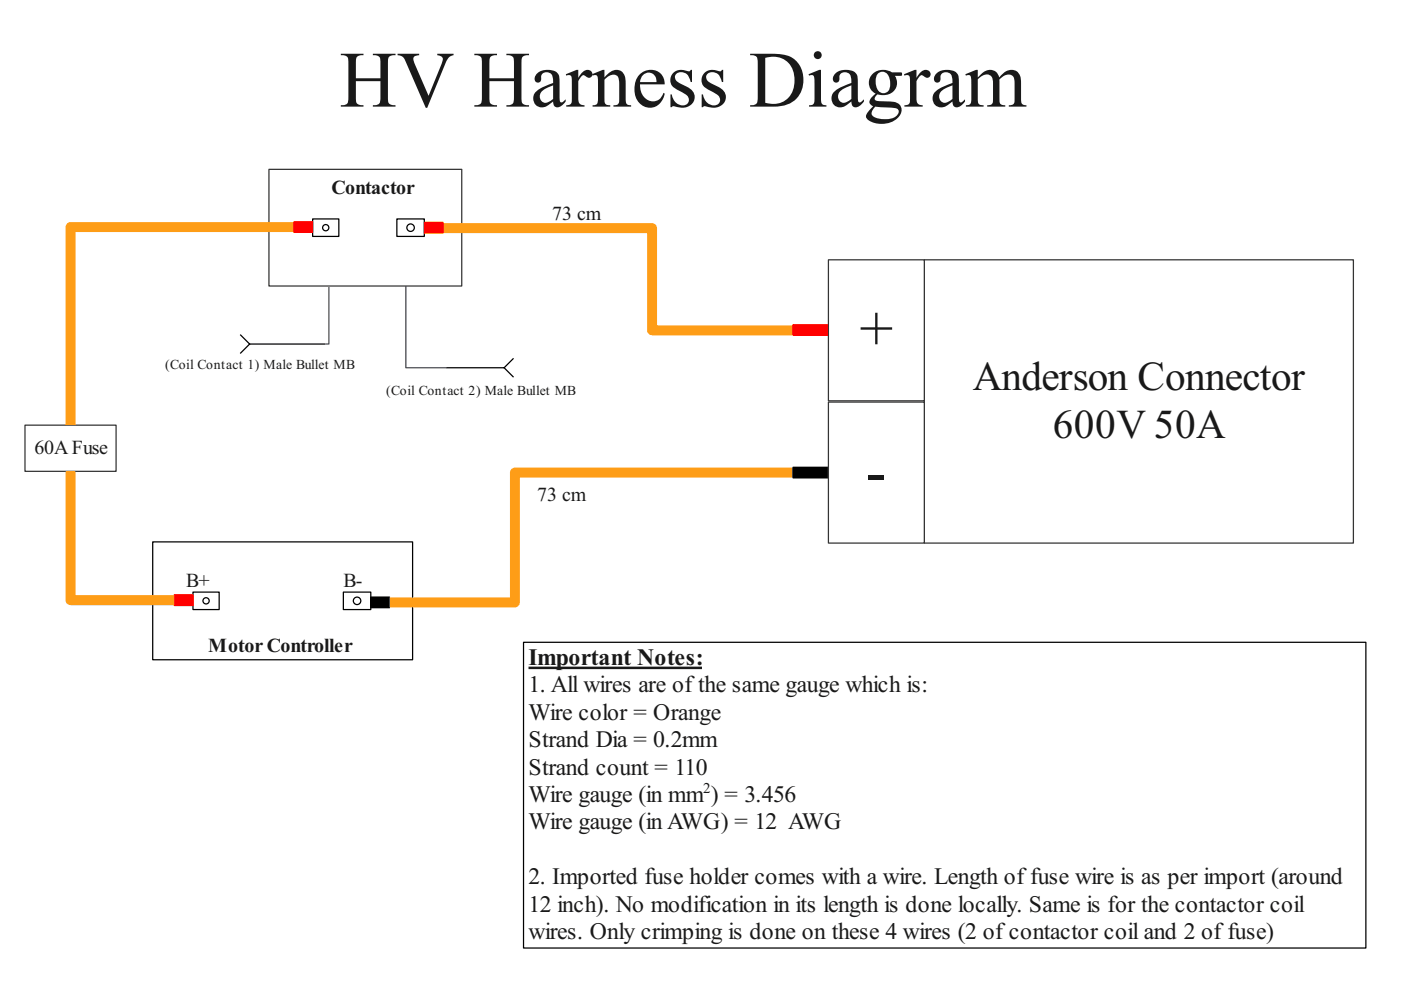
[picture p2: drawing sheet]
<svg xmlns="http://www.w3.org/2000/svg" width="297mm" height="210mm" viewBox="0 0 297 210" stroke-linecap="round" stroke-linejoin="round" font-family="sans-serif">
<path d="M32.4 114.9h55.1v25h-55.1z" fill="none" stroke="#000" stroke-width=".26"/>
<path d="M40.9 125.5h5.6v3.7h-5.6z" fill="#fff"/>
<path d="M40.9 125.5h5.6v3.7h-5.6z" fill="none" stroke="#000" stroke-width=".26"/>
<circle cx="43.7" cy="127.4" r=".66" fill="#fff"/>
<circle cx="43.7" cy="127.4" r=".66" fill="none" stroke="#000" stroke-width=".26"/>
<path d="M36.9 126.1h4v2.3h-4z" fill="#f00"/>
<path d="M36.9 126.1h4v2.3h-4z" fill="none" stroke="#f00" stroke-width=".26"/>
<path d="M72.8 125.5h5.8v3.7h-5.8z" fill="#fff"/>
<path d="M72.8 125.5h5.8v3.7h-5.8z" fill="none" stroke="#000" stroke-width=".26"/>
<circle cx="75.7" cy="127.4" r=".79" fill="#fff"/>
<g fill="none" stroke="#000" stroke-width=".26">
<path d="M78.6 126.6h4v2.2h-4z"/>
<circle cx="75.7" cy="127.4" r=".79"/>
</g>
<path d="M78.6 126.6h4v2.2h-4z" fill="#000"/>
<path d="M5.3 90.1h19.3v9.8h-19.3z" fill="#fff"/>
<path d="M5.3 90.1h19.3v9.8h-19.3z" fill="none" stroke="#323232" stroke-width=".26"/>
<path d="M57 35.9h40.9v24.7h-40.9z" fill="#fff"/>
<path d="M57 35.9h40.9v24.7h-40.9z" fill="none" stroke="#323232" stroke-width=".26"/>
<path d="M66.3 48.1h-51.3v42M90 48.4h48.3v21.6h37.3M15 99.9v27.4h21.9" fill="none" stroke="#fe9d17" stroke-width="2.1" stroke-linecap="butt"/>
<path d="M66.3 46.4h5.5v3.7h-5.5z" fill="#fff"/>
<path d="M66.3 46.4h5.5v3.7h-5.5z" fill="none" stroke="#000" stroke-width=".26"/>
<circle cx="69.1" cy="48.3" r=".66" fill="#fff"/>
<circle cx="69.1" cy="48.3" r=".66" fill="none" stroke="#000" stroke-width=".26"/>
<path d="M62.3 47h4v2.3h-4z" fill="#f00"/>
<path d="M62.3 47h4v2.3h-4z" fill="none" stroke="#f00" stroke-width=".26"/>
<path d="M175.6 100.2h-66.4v27.5h-26.6" fill="none" stroke="#fe9d17" stroke-width="2.1" stroke-linecap="butt"/>
<path d="M84.1 46.4h5.9v3.7h-5.9z" fill="#fff"/>
<path d="M84.1 46.4h5.9v3.7h-5.9z" fill="none" stroke="#000" stroke-width=".26"/>
<circle cx="87.1" cy="48.3" r=".79" fill="#fff"/>
<circle cx="87.1" cy="48.3" r=".79" fill="none" stroke="#000" stroke-width=".26"/>
<path d="M90 47.1h3.9v2.3h-3.9z" fill="#f00"/>
<path d="M90 47.1h3.9v2.3h-3.9z" fill="none" stroke="#f00" stroke-width=".26"/>
<path d="M50.9 70.9l2 2-2 2M52.9 72.9h16M94.6 78h12.3M108.9 76l-2 2 2 2M111 136.2h178.6v64.8h-178.6z" fill="none" stroke="#000" stroke-width=".26"/>
<path d="M69.7 60.9v12h-.8M86 60.6v17.4h8.6" fill="none" stroke="#283683" stroke-width=".26"/>
<path d="M112.1 141.6h36.7" fill="none" stroke="#191919" stroke-width=".53"/>
<path d="M168.1 68.8h7.5v2.3h-7.5z" fill="#f00"/>
<path d="M168.1 68.8h7.5v2.3h-7.5z" fill="none" stroke="#f00" stroke-width=".26"/>
<path d="M168.1 99.1h7.5v2.2h-7.5z" fill="#000"/>
<path d="M168.1 99.1h7.5v2.2h-7.5z" fill="none" stroke="#000" stroke-width=".26"/>
<path d="M196 55.1h90.9v60h-90.9z" fill="#fff"/>
<path d="M196 55.1h90.9v60h-90.9z" fill="none" stroke="#323232" stroke-width=".26"/>
<path d="M175.6 55.1h20.4v29.9h-20.4z" fill="#fff"/>
<path d="M175.6 55.1h20.4v29.9h-20.4z" fill="none" stroke="#323232" stroke-width=".26"/>
<path d="M175.6 85.2h20.4v29.9h-20.4z" fill="#fff"/>
<path d="M175.6 85.2h20.4v29.9h-20.4z" fill="none" stroke="#323232" stroke-width=".26"/>
<text font-size="16.9" fill="#191919" x="72" y="22.6">HV Harness Diagram</text>
<g font-size="12.7" fill="#191919">
<text x="182.2" y="73.9">+</text>
<text x="183.7" y="104">-</text>
</g>
<g font-size="8.7" fill="#191919">
<text x="206.3" y="82.7">Anderson Connector</text>
<text x="223.2" y="92.8">600V 50A</text>
</g>
<g font-size="5" fill="#191919">
<text x="112.1" y="140.9">Important Notes:</text>
<text x="112.1" y="146.8">1. All wires are ofthe same gauge which is:</text>
<text x="112.1" y="152.6">Wire color = Orange</text>
<text x="112.1" y="158.4">Strand Dia = 0.2mm</text>
<text x="112.1" y="164.2">Strand count = 110</text>
<text x="112.1" y="170">Wire gauge (in mm ) = 3.456</text>
<text x="112.1" y="175.9">Wire gauge (in AWG) = 12 AWG</text>
<text x="112.1" y="187.5">2. Imported fuse holder comes with a wire. Length offuse wire is as per import (around</text>
<text x="112.1" y="193.3">12 inch). No modification in its length is done locally. Same is for the contactor coil</text>
<text x="112.1" y="199.2">wires. Only crimping is done on these 4 wires (2 ofcontactor coil and 2 offuse)</text>
</g>
<g font-size="4.2" fill="#191919">
<text x="70.3" y="41.2">Contactor</text>
<text x="117.1" y="46.6">73 cm</text>
<text x="7.3" y="96.2">60AFuse</text>
<text x="113.9" y="106.3">73 cm</text>
<text x="39.5" y="124.5">B+</text>
<text x="72.8" y="124.5">B-</text>
<text x="44.2" y="138.2">Motor Controller</text>
</g>
<text font-size="3.2" fill="#191919" x="149.1" y="168.1">2</text>
<g font-size="2.9" fill="#191919">
<text x="35" y="78.3">(Coil Contact 1) Male Bullet MB</text>
<text x="81.9" y="83.8">(Coil Contact 2) Male Bullet MB</text>
</g>
</svg>
